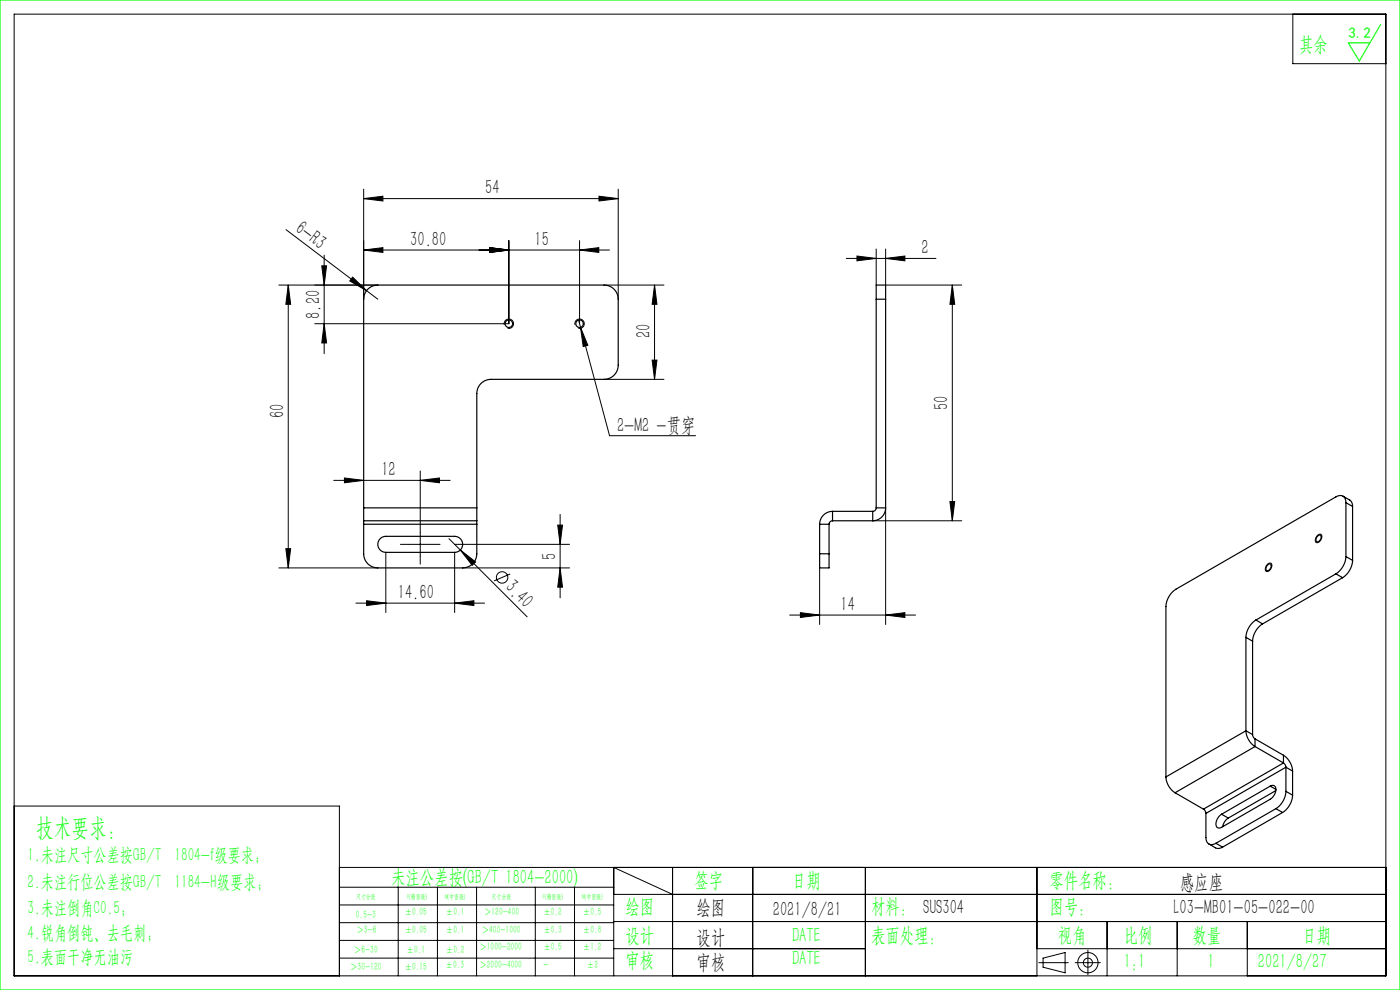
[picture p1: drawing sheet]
<svg xmlns="http://www.w3.org/2000/svg" width="297mm" height="210mm" viewBox="0 0 297 210" stroke-linecap="round" stroke-linejoin="round" font-family="sans-serif">
<g fill="none" stroke="#000" stroke-width=".21">
<path d="M3 3h291v204h-291zM274.3 3v10.5h19.7M60.7 48.7l19.5 14.8M68.3 56.4h1l-.5 4.1zM68.8 54.1v20.9M74.8 58.8l3 2.9-3.6-2.1zM77.2 53l4-.5v1zM77.2 53h52.1M77.2 42.1l4-.5v1zM77.2 40.1v23.4M77.2 42.1h54M103.9 52.5l4.1 .5-4.1 .5z"/>
<path d="M108 51v17.7h-41.2M123 53l4-.5v1zM123 51v17.7M127.1 41.6l4.1 .5-4.1 .5zM131.2 40.1v23.4M179.5 54.8h19.1M181.8 54.3l4.1 .5-4.1 .5zM185.9 52.8v7.7M187.9 54.8l4.1-.5v1zM187.9 52.8v7.7h16.1M59.2 60.5h21M61.2 60.5l.5 4h-1.1z"/>
<path d="M61.2 60.5v60M68.8 68.7l.5 4h-1zM107 68.9a1 1 0 0 1 .9-1.2 1 1 0 0 1 1 1.1 1 1 0 0 1-1.2 .8M122 68.9a1 1 0 0 1 .9-1.2 1 1 0 0 1 1 1.1 1 1 0 0 1-1.2 .8M122.7 67.9l6.6 24.5h18.3M123.2 69.4l1.5 3.9-1 .2zM128.2 60.5h12.7M138.3 76.4h1.1l-.5 4.1zM138.9 60.5v20M138.9 60.5l.5 4h-1.1zM202 60.5l.5 4h-1zM202 60.5v50"/>
<path d="M89.2 99.9v11.4M128.2 80.5h12.7M60.6 116.4h1.1l-.5 4.1zM70.8 101.9h24.7M73.1 101.4l4.1 .5-4.1 .5zM81.9 117.2v12.7M86.7 115.5h5M89.2 113v5M89.2 101.9l4-.5v1zM95.2 114.3l16.6 16.6M96.5 117.2v12.7M96.5 115.5h24.3"/>
<path d="M97.7 116.7l3.2 2.5-.7 .7zM118.3 111.4h1l-.5 4.1zM118.8 109.1v17.7M185.1 110.5h18.9M187.9 107.7v24.8M201.5 106.4h1l-.5 4.1zM268.9 119.7a.53 .53 0 0 1 .8-.2 .53 .53 0 0 1 .1 .8 .84 .84 0 0 1-1.3 .7v-.6zM279.5 113.5a.53 .53 0 0 1 .8-.1 .53 .53 0 0 1 .1 .8 .84 .84 0 0 1-1.3 .7v-.7zM59.2 120.5h21M75.5 127.9h27.3M77.8 127.4l4.1 .5-4.1 .5zM96.5 127.9l4-.5v1z"/>
<path d="M98.2 120.5h22.6M108.2 121.8l-3.4 1.4M118.8 120.5l.5 4h-1zM167.5 130.5h26.7M169.8 130l4.1 .5-4.1 .5zM173.9 120.5v12M187.9 130.5l4.1-.5v1zM3 171h69v36M72 184h222M72 188.2h58.2M72 192h58.2M72 195.7h58.2"/>
<path d="M72 199.5h58.2M84.5 188.2v18.8M92.8 188.2v18.8M101.1 188.2v18.8M113.6 188.2v18.8M121.9 188.2v18.8M130.2 189.7h163.8M130.2 195.5h163.8M142.7 189.7l-12.5-5.7v23M142.7 184v23M159.7 184v23M183.6 184v23"/>
<path d="M220 184v23M234.9 195.5v11.5M249.7 195.5v11.5M264.6 195.5v11.5M72 203.2h58.2M130.2 201.2h53.4M220 201.2h74M220.4 204.2h6.2M221.3 203.2l4.7-1.1v4.3l-4.7-1.2zM228.1 204.2h5.3M230.8 201.5v5.3"/>
<circle cx="106.5" cy="122.5" r="1.21"/>
<circle cx="230.8" cy="204.2" r="2.15"/>
<circle cx="230.8" cy="204.2" r=".96"/>
</g>
<path d="M0 0h297v210h-297zM292.9 5.2l-4.5 7.7-2.4-3.8h4.6" fill="none" stroke="#0f0" stroke-width=".25"/>
<path d="M86.7 115.5h-1.7M89.2 118v1.7M89.2 113v-1.7M91.7 115.5h1.7" fill="none" stroke="#000" stroke-width=".21" stroke-dasharray="30.5 1.3 1.3 1.3"/>
<g fill="#000">
<path d="M74.8 58.8l3 2.9-3.6-2.1zM97.7 116.7l3.2 2.5-.7 .7z"/>
<path d="M77.2 42.1l4-.5v1zM127.1 41.6l4.1 .5-4.1 .5zM123.2 69.4l.5 4.1 1-.2zM73.1 101.4l4.1 .5-4.1 .5zM89.2 101.9l4-.5v1zM181.8 54.3l4.1 .5-4.1 .5zM187.9 54.8l4.1-.5v1z"/>
<path d="M123 53l4-.5v1zM103.9 52.5l4.1 .5-4.1 .5zM103.9 52.5l4.1 .5-4.1 .5zM77.2 53l4-.5v1z"/>
<path d="M61.2 60.5l.5 4h-1.1zM60.6 116.4h1.1l-.5 4.1zM118.3 111.4h1l-.5 4.1zM118.8 120.5l.5 4h-1z"/>
<path d="M138.3 76.4h1.1l-.5 4.1zM138.9 60.5l.5 4h-1.1zM68.8 68.7l.5 4h-1zM68.3 56.4h1l-.5 4.1z"/>
<path d="M201.5 106.4h1l-.5 4.1zM202 60.5l.5 4h-1z"/>
<path d="M77.8 127.4l4.1 .5-4.1 .5zM96.5 127.9l4-.5v1z"/>
<path d="M169.8 130l4.1 .5-4.1 .5zM187.9 130.5l4.1-.5v1z"/>
</g>
<g fill="none" stroke="#000" stroke-width=".25">
<path d="M185.9 63.5v-3h2v3M185.9 63.5v44.2M185.9 63.5h2M187.9 63.5v44.2M77.2 107.7v-44.2a3 3 0 0 1 3-3h48a3 3 0 0 1 3 3v14a3 3 0 0 1-3 3h-24a3 3 0 0 0-3 3v24.2M77.2 107.7v2.8M77.2 110.5v.7M77.2 111.2v6.3a3 3 0 0 0 3 3h18a3 3 0 0 0 3-3v-6.3M77.2 107.7h24M77.2 110.5h24M77.2 111.2h24M80.6 114.3l.6-.4 .7-.1h14.6a1.7 1.7 0 0 1 1.7 1.7 1.7 1.7 0 0 1-1.7 1.7h-14.6a1.7 1.7 0 0 1-1.6-1 1.7 1.7 0 0 1 .3-1.9z"/>
<path d="M101.2 107.7v2.8M101.2 110.5v.7M173.9 117.5v3h2v-3M173.9 111.2h2M173.9 117.5h2M173.9 111.2v6.3M175.9 111.2v6.3M176.6 110.5a.74 .74 0 0 0-.7 .7M176.6 108.5a2.74 2.74 0 0 0-2.7 2.7M176.6 110.5h8.5M176.6 108.5v2M176.6 108.5h8.5"/>
<path d="M185.1 108.5v2M185.9 107.7a.74 .74 0 0 1-.8 .8M185.9 107.7h2M187.9 107.7a2.74 2.74 0 0 1-2.8 2.8M269 119.8a.45 .45 0 0 1 .7 0 .45 .45 0 0 1-.1 .6l-.3 .4a.44 .44 0 0 1-.6 .2 .44 .44 0 0 1-.1-.7zM279.6 113.6a.45 .45 0 0 1 .7 0 .45 .45 0 0 1-.1 .7l-.3 .4a.44 .44 0 0 1-.6 .2 .44 .44 0 0 1-.1-.7zM284.9 105.2l1.6 1 .3 .5 .1 .7M285.5 106.6a1.29 1.29 0 0 0-.6-1.4 1.29 1.29 0 0 0-1.5 .2l-33.9 19.6a4.7 4.7 0 0 0-2.2 3.7v36.1M285.5 118.1a4.7 4.7 0 0 1-2.1 3.6M285.5 106.6v11.5M285.5 118.1l1.4 .8M285.5 106.6l1.4 .8"/>
<path d="M286.9 118.9a4.7 4.7 0 0 1-2.1 3.6M286.9 107.4v11.5M264.3 135.2v19.8M264.3 135.2l1.4 .8M265.7 136v19.8M266.4 131.5a4.7 4.7 0 0 0-2.1 3.7M266.4 131.5l1.4 .8M267.8 132.3a4.7 4.7 0 0 0-2.1 3.7M283.4 121.7l-17 9.8M283.4 121.7l1.4 .8M284.8 122.5l-17 9.8M264.3 155a4.3 4.3 0 0 0 1.9 3.4"/>
<path d="M264.3 155l-17 9.8M264.3 155l1.4 .8M265.7 155.8l.2 .5 .3 .4M266.2 158.4l-16.9 9.8M266.2 156.7v1.7M266.2 158.4l6.1 3.4M266.2 156.7l6.1 3.5M247.3 164.8a4.3 4.3 0 0 0 2 3.4M249.3 168.2l6 3.4M255.3 171.6l.4 .4 .1 .5M255.8 172.5v5.2a1.29 1.29 0 0 0 .6 1.3 1.29 1.29 0 0 0 1.5-.1M256.4 179l1.7 .9 .6 .1 .7-.3"/>
<path d="M257.9 178.9l1.5 .8M259.2 172.7l1.4 .8M260.6 173.5l-.7 .7-.5 1.2M269.5 166.8a.76 .76 0 0 1 .9-.1 .76 .76 0 0 1 .3 .9l-.5 1.3-.7 .6-10.3 6a.76 .76 0 0 1-1 0 .76 .76 0 0 1-.2-.9l.3-.9 .9-1M269.5 166.8l-10.3 5.9M269.5 166.8l1.2 .6M270.7 167.7l-10.1 5.8M270.7 171.5l-12.8 7.4M270.7 171.5l1.4 .8M272.1 172.3l-12.7 7.4M272.3 161.8l.3 .4 .2 .5M272.3 160.2a4.3 4.3 0 0 1 1.9 3.4"/>
<path d="M272.3 161.8l-17 9.8M272.3 160.2v1.6M272.8 167.9a4.7 4.7 0 0 1-2.1 3.6M272.8 162.7l-17 9.8M272.8 162.7v5.2M272.8 167.9l1.4 .8M272.8 162.7l1.4 .9M274.2 168.7a4.7 4.7 0 0 1-2.1 3.6M274.2 163.6v5.1"/>
<circle cx="108" cy="68.7" r=".8"/>
<circle cx="123" cy="68.7" r=".8"/>
</g>
<text font-size="5.4" fill="#0f0" x="7.7" y="177.2">技术要求：</text>
<g font-size="4.4" fill="#0f0">
<text x="275.6" y="10.8">其余</text>
<text x="83" y="187.5">未注公差按(GB/T 1804-2000)</text>
<text x="147.3" y="188">签字</text>
<text x="168" y="188">日期</text>
<text x="222.6" y="188">零件名称：</text>
<text x="132.7" y="193.6">绘图</text>
<text x="184.8" y="193.6">材料： SUS304</text>
<text x="222.6" y="193.6">图号：</text>
<text x="132.7" y="199.8">设计</text>
<text x="168" y="199.8">DATE</text>
<text x="184.8" y="199.8">表面处理：</text>
<text x="224.4" y="199.8">视角</text>
<text x="238.4" y="199.8">比例</text>
<text x="253" y="199.8">数量</text>
<text x="276.3" y="199.8">日期</text>
<text x="132.7" y="205.1">审核</text>
<text x="168" y="204.6">DATE</text>
<text x="238.4" y="205.3">1:1</text>
<text x="256.2" y="205.3">1</text>
<text x="266.9" y="205.3">2021/8/27</text>
</g>
<g font-size="4.4">
<text x="102.9" y="41.3">54</text>
<text x="62.4" y="49" transform="rotate(37 62.4 49)">6-R3</text>
<text x="87" y="52.2">30.80</text>
<text x="113.4" y="52.2">15</text>
<text x="195.5" y="53.9">2</text>
<text x="67.9" y="67.7" transform="rotate(-90 67.9 67.7)">8.20</text>
<text x="138" y="71.7" transform="rotate(-90 138 71.7)">20</text>
<text x="60.3" y="88.7" transform="rotate(-90 60.3 88.7)">60</text>
<text x="201.2" y="86.9" transform="rotate(-90 201.2 86.9)">50</text>
<text x="130.9" y="91.6">2-M2 -贯穿</text>
<text x="80.9" y="101">12</text>
<text x="118" y="118.9" transform="rotate(-90 118 118.9)">5</text>
<text x="107" y="124.8" transform="rotate(45 107 124.8)">3.40</text>
<text x="84.4" y="127.1">14.60</text>
<text x="178.3" y="129.6">14</text>
<text x="250.3" y="188.6">感应座</text>
<text x="147.8" y="194">绘图</text>
<text x="163.9" y="194.3">2021/8/21</text>
<text x="249" y="194">L03-MB01-05-022-00</text>
<text x="147.8" y="200.2">设计</text>
<text x="147.8" y="205.5">审核</text>
</g>
<g font-size="4" fill="#0f0">
<text x="5.9" y="182.6">1.未注尺寸公差按GB/T 1804-f级要求；</text>
<text x="5.9" y="188.4">2.未注行位公差按GB/T 1184-H级要求；</text>
<text x="5.9" y="193.9">3.未注倒角C0.5；</text>
<text x="5.9" y="199.2">4.锐角倒钝、去毛刺；</text>
<text x="5.9" y="204.2">5.表面干净无油污</text>
</g>
<text font-size="3.2" fill="#0f0" x="286.1" y="8">3.2</text>
<g font-size="2.3" fill="#0f0">
<text x="75.5" y="194.7">0.5-3</text>
<text x="75.6" y="198">＞3-6</text>
<text x="85.9" y="194.2">±0.05</text>
<text x="85.9" y="198">±0.05</text>
<text x="94.6" y="194.2">±0.1</text>
<text x="94.6" y="198">±0.1</text>
<text x="102.2" y="198">＞400-1000</text>
<text x="102.7" y="194.2">＞120-400</text>
<text x="115.3" y="194.2">±0.2</text>
<text x="115.3" y="198">±0.3</text>
<text x="123.7" y="194.2">±0.5</text>
<text x="123.7" y="198">±0.8</text>
<text x="75.1" y="202.2">＞6-30</text>
<text x="86.3" y="202.2">±0.1</text>
<text x="94.6" y="202.2">±0.2</text>
<text x="101.7" y="201.6">＞1000-2000</text>
<text x="115.3" y="201.6">±0.5</text>
<text x="123.7" y="201.6">±1.2</text>
<text x="74.3" y="205.8">＞30-120</text>
<text x="85.9" y="205.8">±0.15</text>
<text x="94.5" y="205.4">±0.3</text>
<text x="101.7" y="205.4">＞2000-4000</text>
<text x="115.3" y="205.4">-</text>
<text x="124.5" y="205.4">±2</text>
</g>
<g font-size="1.5" fill="#0f0">
<text x="75.5" y="190.6">尺寸分段</text>
<text x="86.4" y="190.6">F(精密级)</text>
<text x="94.4" y="190.6">M(中密级)</text>
<text x="104.3" y="190.6">尺寸分段</text>
<text x="115.2" y="190.6">F(精密级)</text>
<text x="123.5" y="190.6">M(中密级)</text>
</g>
</svg>
